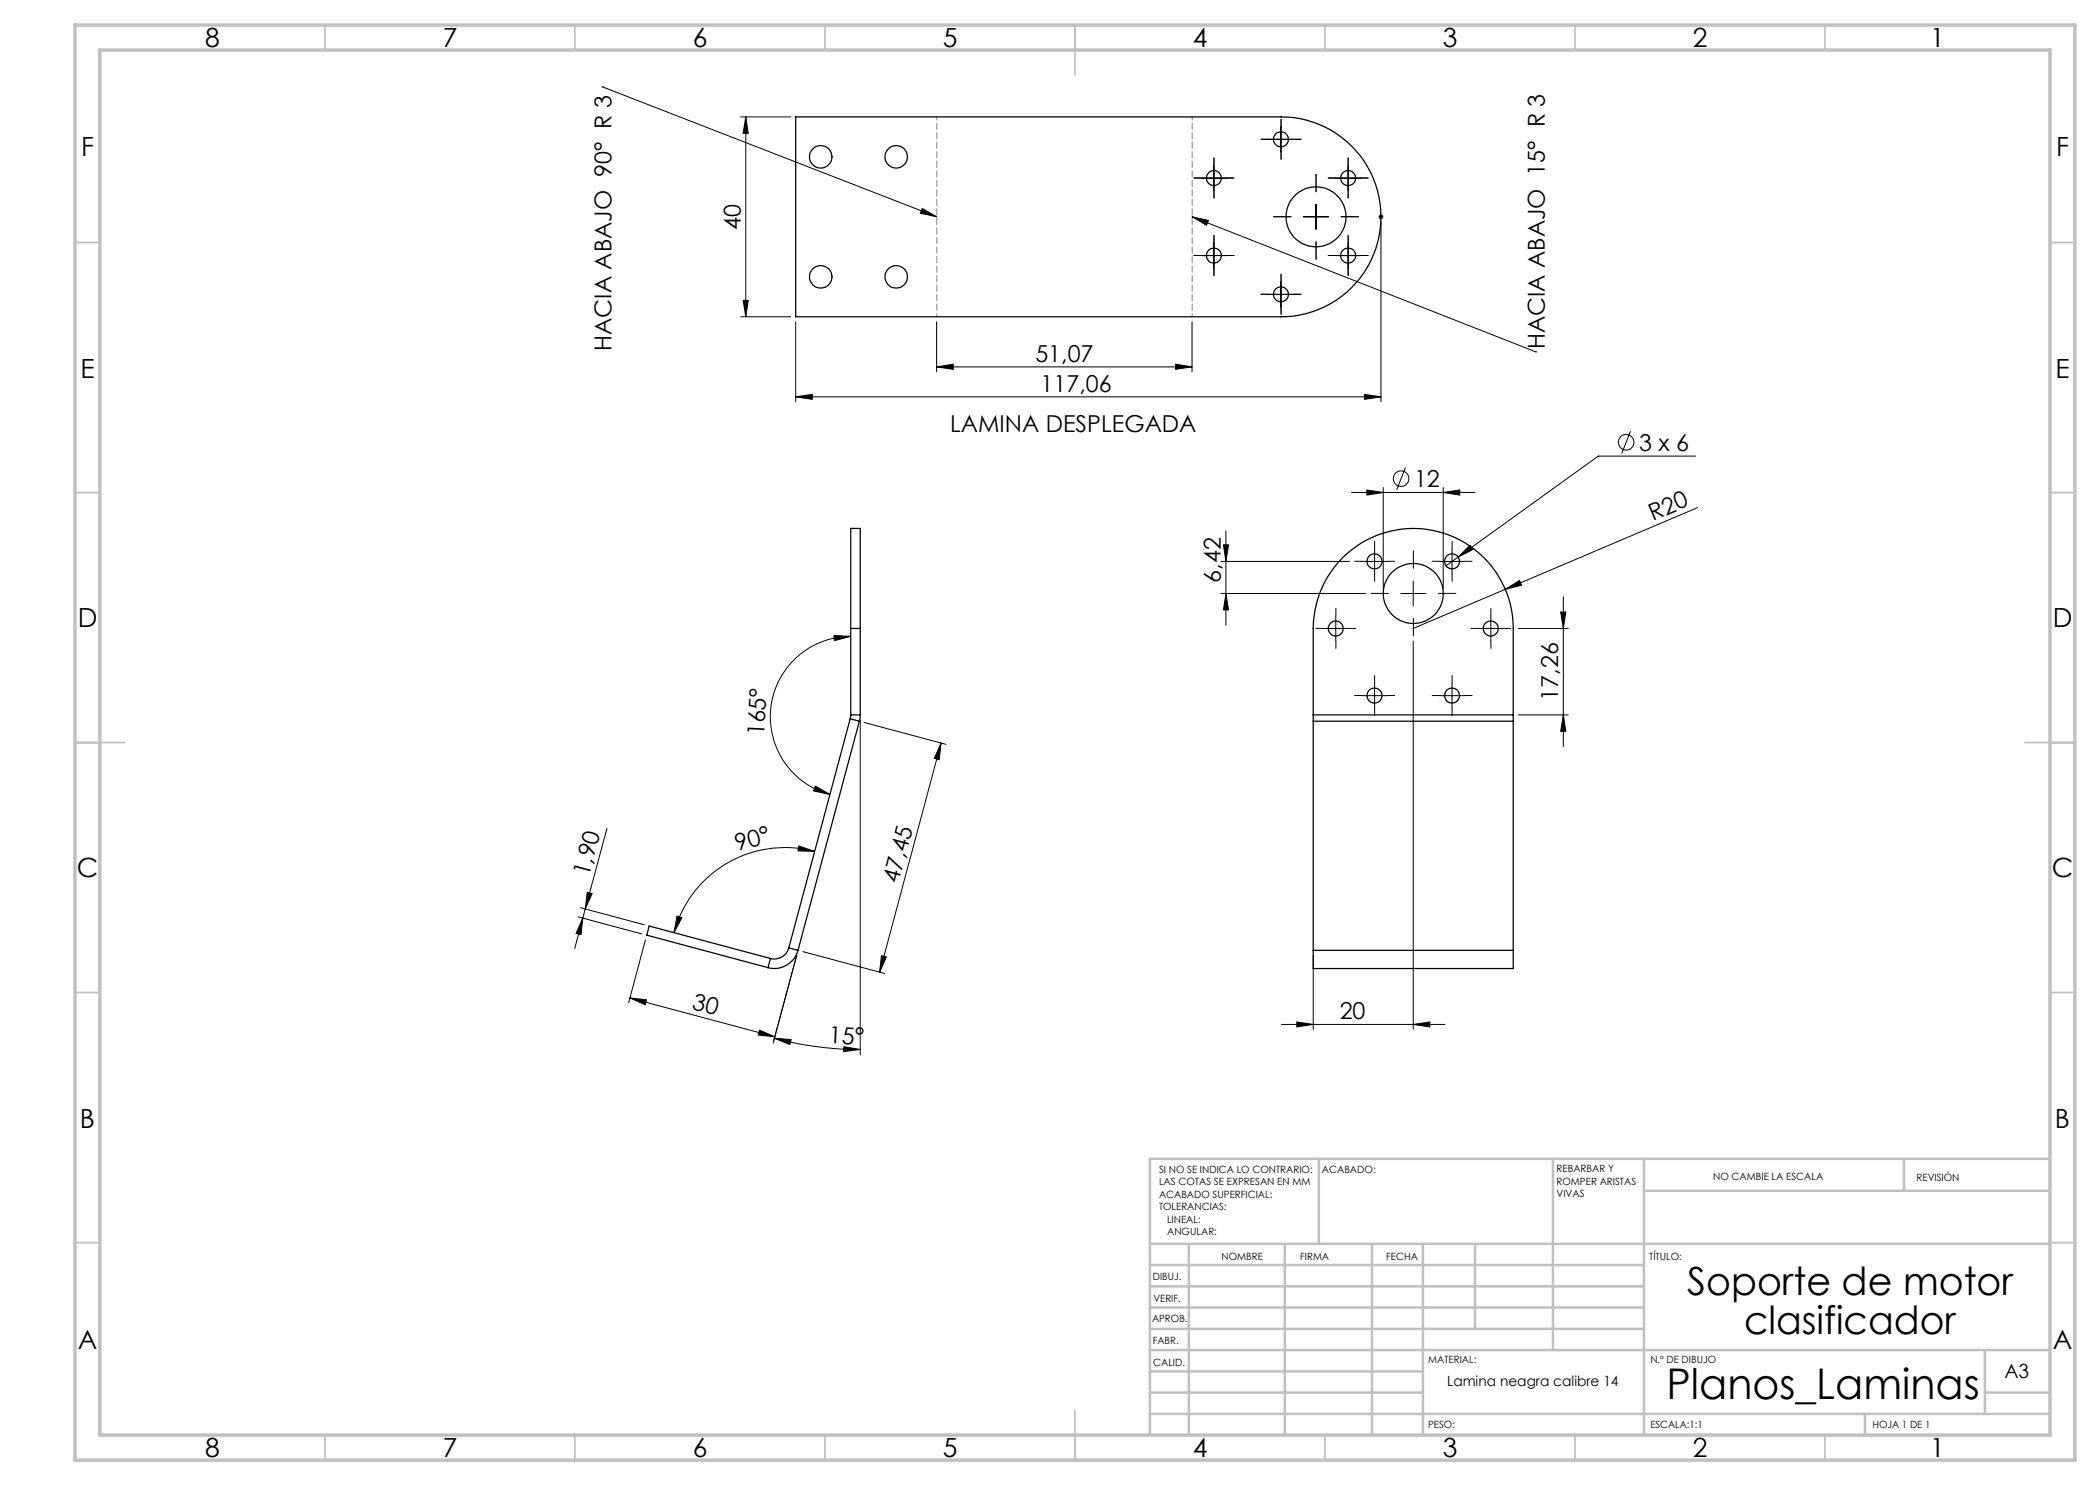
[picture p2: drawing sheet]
<svg xmlns="http://www.w3.org/2000/svg" width="420mm" height="297mm" viewBox="0 0 420 297" stroke-linecap="round" stroke-linejoin="round" font-family="sans-serif">
<g fill="none" stroke="#000" stroke-width=".2">
<path d="M120.4 17.4h.1M120.4 17.4l66.9 26M148.1 23.4h10.1M149.2 23.4l.4 3.3h-1zM149.2 23.4v40M240.3 35.6h5M242.8 33.1v5M253.7 27.9h5M256.2 25.4v5M267.1 35.6h5M269.6 33.1v5M184.4 41.7l2.9 1.7-3.2-.8z"/>
<path d="M238.4 43.4l68.8 27M238.4 43.4l3.3 .7-.4 .9zM240.3 51.1h5M242.8 48.6v5M253.7 58.9h5M256.2 56.4v5M260.7 43.4h5M263.2 40.9v5M267.1 51.1h5M269.6 48.6v5M275.7 43.4h1M275.8 43l.7 .7"/>
<path d="M276.2 42.9v1M276.2 44.4v36M276.5 43l-.7 .7M148.1 63.4h10.1M148.6 60.1h1l-.4 3.3zM159.1 79.4l3.4-.5v1zM159.1 64.4v16M159.1 79.4h117.1M187.3 73.4l3.3-.6v1.1zM187.3 64.4v10M187.3 73.4h51.1M235.1 72.8l3.3 .6-3.3 .5z"/>
<path d="M238.4 64.4v10M272.9 78.9l3.3 .5-3.3 .5zM307.2 70.4h.1M270.3 98.5h24.7M273.4 98l3.2 .5-3.2 .5zM276.6 97.5v20.2M281.1 93.5l-1.8 4.5M288.6 98.5l3.4-.5v1zM288.6 97.5v20.2M326.1 86.3l-1.8 4.4M339.1 91.2h-19.4l-28.1 20.2M244.2 112.3h25.7"/>
<path d="M244.2 118.7h29M244.7 109h1l-.5 3.3zM245.2 118.7l.5 3.3h-1zM245.2 106.2v18.9M272.4 112.3h5M274.9 109.8v5M280.1 118.7h5.1M282.6 116.2v5M287.9 112.3h5M290.4 109.8v5M291.6 111.4l2.4-2.3 .6 .8zM291.6 111.4l-2.4 1.8"/>
<path d="M301.1 117.9l2.8-1.8 .4 .9zM312.7 119.3v30M339.5 101.5l-56.9 24.2M166.8 127.1l3.3 .2-3.2 .8zM170.1 127.3a16.1 16.1 0 0 0-15.9 14 16.1 16.1 0 0 0 11.8 17.6M264.7 125.7h5M267.2 123.2v5M272.4 139.1h5M274.9 136.6v5M282.6 128.2v77.7M287.9 139.1h5M290.4 136.6v5"/>
<path d="M295.7 125.7h5M298.2 123.2v5M303.7 125.7h10M312.1 122.4h1.1l-.5 3.3zM163.1 157.2l2.9 1.7-3.3-.7zM172 144v66.9M172.8 144.5l16.4 4.4M188.2 148.6l-12.3 45.8M188.2 148.6l-.3 3.3-1-.2zM303.7 143h10M312.7 143l.5 3.3h-1.1zM117.4 178.5l1 .2-1.3 3.1z"/>
<path d="M121.4 165.7l-4.3 16.1M159.8 169.2l3.1 1.1-3.3-.1zM162.9 170.3a23 23 0 0 0-28.1 16.2M115.6 183.4l12.8 3.4M116.1 181.5l12.8 3.5M116.6 183.6l-.4 3.3-1-.2zM116.6 183.6l-1.7 6.2M117.1 181.8l-.5 1.8M126 199.6l3.3 .4-.3 .9zM126 199.6l29 7.8M129.1 188l-3.4 12.6M135.4 183.2l.9 .4-1.5 2.9z"/>
<path d="M159.3 191l-4.7 17.6M160.5 190.3l16.4 4.4M176.3 191.1l1 .3-1.4 3zM262.6 191.1v14.8M151.9 206l3.1 1.4-3.4-.4zM154.9 207.6l3.3 .3-.2 1zM154.9 207.6a65.3 65.3 0 0 0 17.1 2.3M168.8 209.3l3.2 .6-3.3 .4zM256.3 204.9h32.7M259.4 204.4l3.2 .5-3.2 .5zM282.6 204.9l3.4-.5v1z"/>
<circle cx="280.2" cy="95.7" r="1.55"/>
<circle cx="325.2" cy="88.5" r="1.55"/>
</g>
<g fill="none" stroke="#000" stroke-width=".2" stroke-dasharray="15.2 1.3 1.3 1.3">
<path d="M240.3 35.6h-1.5M242.8 38.1v1.5M242.8 33.1v-1.5M245.3 35.6h1.5M253.7 27.9h-1.5M256.2 30.4v1.5M256.2 25.4v-1.5M258.7 27.9h1.5M263.2 38.4v-3.5M267.1 35.6h-1.5M269.6 38.1v1.5M269.6 33.1v-1.5"/>
<path d="M272.1 35.6h1.5M240.3 51.1h-1.5M242.8 53.6v1.5M242.8 48.6v-1.5M245.3 51.1h1.5M253.7 58.9h-1.5M256.2 56.4v-1.5M258.2 43.4h-3.5M258.7 58.9h1.5M263.2 48.4v3.5M267.1 51.1h-1.5M268.2 43.4h3.5"/>
<path d="M269.6 53.6v1.5M269.6 48.6v-1.5M272.1 51.1h1.5M256.2 61.4v1.5M272.4 112.3h-1.5M274.9 109.8v-1.5M274.9 114.8v1.5M277.4 112.3h1.5M277.7 118.7h-3.5M282.7 113.7v-3.5M287.7 118.7h3.5M287.9 112.3h-1.5"/>
<path d="M290.4 109.8v-1.5M290.4 114.8v1.5M292.9 112.3h1.5M264.7 125.7h-1.5M267.2 123.2v-1.5M267.2 128.2v1.5M269.7 125.7h1.5M272.4 139.1h-1.5M274.9 136.6v-1.5M277.4 139.1h1.5M282.7 123.7v3.5M287.9 139.1h-1.5"/>
<path d="M290.4 136.6v-1.5M292.9 139.1h1.5M295.7 125.7h-1.5M298.2 123.2v-1.5M298.2 128.2v1.5M300.7 125.7h1.5M274.9 141.6v1.5M290.4 141.6v1.5"/>
</g>
<path d="M187.4 63.4v-40M238.4 63.4v-40" fill="none" stroke="#808080" stroke-width=".2" stroke-dasharray="1.3 .6" stroke-dashoffset=".6"/>
<g fill="none" stroke="#c0c0c0" stroke-width=".35">
<path d="M65 5v5M115 5v5M165 5v5M215 5v10M265 5v5M315 5v5M365 5v5M15 48.5h5M410 48.5h5M15 98.5h5M410 98.5h5M15 148.5h10"/>
<path d="M405 148.5h10M15 198.5h5M410 198.5h5M15 248.5h5M410 248.5h5M65 287v5M115 287v5M165 287v5M215 282v10M265 287v5M315 287v5M365 287v5"/>
</g>
<g fill="none" stroke="#c0c0c0" stroke-width=".5">
<path d="M263.8 231.8v17M310.6 231.8v38.2M328.8 231.8v55.2M328.8 238.2h81.2M380.8 231.8v6.4M410 231.8h-180v55.2M230 248.8h180M230 257.3h98.8M230 253h98.8M237.8 248.8v38.2M257 248.8v38.2M274.4 248.8v38.2"/>
<path d="M284.6 248.8v38.2M295 248.8v17M230 265.8h98.8M230 261.5h98.8M230 278.5h54.6M230 274.3h54.6M230 270h180M397 278.5h13M397 270v12.8M230 282.8h180M373 282.8v4.2"/>
</g>
<path d="M15 5h400v287h-400zM20 10h390v277h-390z" fill="none" stroke="#c0c0c0" stroke-width=".7"/>
<g fill="#000">
<path d="M301.1 117.9l2.8-1.8 .4 .9z"/>
<path d="M149.2 23.4l.4 3.3h-1zM148.6 60.1h1l-.4 3.3z"/>
<path d="M184.4 41.7l2.9 1.7-3.2-.8zM238.4 43.4l3.3 .7-.4 .9z"/>
<path d="M187.3 73.4l3.3-.6v1.1zM235.1 72.8l3.3 .6-3.3 .5z"/>
<path d="M272.9 78.9l3.3 .5-3.3 .5zM159.1 79.4l3.4-.5v1z"/>
<path d="M291.6 111.4l3-1.5-.6-.8zM273.4 98l3.2 .5-3.2 .5zM288.6 98.5l3.4-.5v1z"/>
<path d="M166.8 127.1l3.3 .2-3.2 .8zM163.1 157.2l2.9 1.7-3.3-.7z"/>
<path d="M312.7 143l.5 3.3h-1.1zM312.1 122.4h1.1l-.5 3.3zM245.2 118.7l.5 3.3h-1zM244.7 109h1l-.5 3.3z"/>
<path d="M159.8 169.2l3.1 1.1-3.3-.1zM135.4 183.2l.9 .4-1.5 2.9z"/>
<path d="M116.6 183.6l-.4 3.3-1-.2zM117.4 178.5l1 .2-1.3 3.1z"/>
<path d="M176.3 191.1l1 .3-1.4 3zM188.2 148.6l-.3 3.3-1-.2z"/>
<path d="M154.9 207.6l3.3 .3-.2 1zM168.8 209.3l3.2 .6-3.3 .4z"/>
<path d="M151.9 206l3.1 1.4-3.4-.4zM126 199.6l3.3 .4-.3 .9z"/>
<path d="M282.6 204.9l3.4-.5v1zM259.4 204.4l3.2 .5-3.2 .5z"/>
</g>
<g fill="none" stroke="#000" stroke-width=".25">
<path d="M159.1 23.4h97.1a20 20 0 0 1 20 20 20 20 0 0 1-20 20h-97.1zM170.1 125.7v-20h1.9v20M170.1 125.7h1.9M170.1 125.7v17.3M172 125.7v17.3M170 143.8l1.9 .4M170 143.8l-12.2 45.8M170.1 143l-.1 .8M170.1 143h1.9M171.9 144.2l-12.3 45.9M172 143l-.1 1.2M262.6 143v1.2"/>
<path d="M262.6 143v-17.3a20 20 0 0 1 20-20 20 20 0 0 1 20 20v17.3M262.6 143h40M262.6 144.2h40M262.6 144.2v45.9M302.6 143v1.2M302.6 144.2v45.9M154.1 191.7l-24.3-6.5-.4 1.8 24.2 6.5M154.1 191.7l-.5 1.8M157.8 189.6a2.98 2.98 0 0 1-3.7 2.1M157.8 189.6l1.8 .5M159.6 190.1a4.9 4.9 0 0 1-6 3.4M262.6 190.1v3.6h40v-3.6"/>
<path d="M262.6 190.1h40"/>
<circle cx="164.1" cy="31.4" r="2.26"/>
<circle cx="179.2" cy="31.4" r="2.26"/>
<circle cx="242.8" cy="35.6" r="1.51"/>
<circle cx="256.2" cy="27.9" r="1.5"/>
<circle cx="269.6" cy="35.6" r="1.51"/>
<circle cx="164.1" cy="55.4" r="2.26"/>
<circle cx="179.2" cy="55.4" r="2.26"/>
<circle cx="242.8" cy="51.1" r="1.5"/>
<circle cx="256.2" cy="58.9" r="1.51"/>
<circle cx="263.2" cy="43.4" r="6"/>
<circle cx="269.6" cy="51.1" r="1.5"/>
<circle cx="274.9" cy="112.3" r="1.5"/>
<circle cx="282.6" cy="118.7" r="6"/>
<circle cx="290.4" cy="112.3" r="1.51"/>
<circle cx="267.1" cy="125.7" r="1.5"/>
<circle cx="274.9" cy="139.1" r="1.5"/>
<circle cx="290.4" cy="139.1" r="1.51"/>
<circle cx="298.2" cy="125.7" r="1.5"/>
</g>
<text font-size="8.5" x="333.3" y="279.7">Planos_Laminas</text>
<g font-size="7.8">
<text x="337.4" y="259.1">Soporte de motor</text>
<text x="348.8" y="266.8">clasificador</text>
</g>
<g font-size="5.3">
<text x="41" y="9.5">8</text>
<text x="88.5" y="9.5">7</text>
<text x="138.5" y="9.5">6</text>
<text x="188.5" y="9.5">5</text>
<text x="238.5" y="9.5">4</text>
<text x="288.5" y="9.5">3</text>
<text x="338.5" y="9.5">2</text>
<text x="386" y="9.5">1</text>
<text x="16.2" y="31.2">F</text>
<text x="411.2" y="31.2">F</text>
<text x="16.1" y="75.5">E</text>
<text x="411.1" y="75.5">E</text>
<text x="15.5" y="125.5">D</text>
<text x="410.5" y="125.5">D</text>
<text x="15.4" y="175.5">C</text>
<text x="410.4" y="175.5">C</text>
<text x="16" y="225.5">B</text>
<text x="411" y="225.5">B</text>
<text x="15.5" y="269.7">A</text>
<text x="410.5" y="269.7">A</text>
<text x="41" y="291.5">8</text>
<text x="88.5" y="291.5">7</text>
<text x="138.5" y="291.5">6</text>
<text x="188.5" y="291.5">5</text>
<text x="238.5" y="291.5">4</text>
<text x="288.5" y="291.5">3</text>
<text x="338.5" y="291.5">2</text>
<text x="386" y="291.5">1</text>
</g>
<g font-size="4.7">
<text x="148.1" y="45.9" transform="rotate(-90 148.1 45.9)">40</text>
<text x="122.3" y="70.1" transform="rotate(-90 122.3 70.1)">HACIA ABAJO 90° R 3</text>
<text x="309" y="69.8" transform="rotate(-90 309 69.8)">HACIA ABAJO 15° R 3</text>
<text x="207.1" y="72.3">51,07</text>
<text x="208.1" y="78.3">117,06</text>
<text x="190" y="86.5">LAMINA DESPLEGADA</text>
<text x="327.8" y="90.2">3 x 6</text>
<text x="282.8" y="97.4">12</text>
<text x="330.6" y="104.2" transform="rotate(-23 330.6 104.2)">R20</text>
<text x="244.2" y="116.5" transform="rotate(-90 244.2 116.5)">6,42</text>
<text x="311.7" y="140.1" transform="rotate(-90 311.7 140.1)">17,26</text>
<text x="152.8" y="147.3" transform="rotate(-87 152.8 147.3)">165°</text>
<text x="147.5" y="170.2" transform="rotate(-15 147.5 170.2)">90°</text>
<text x="117.7" y="175.4" transform="rotate(-75 117.7 175.4)">1,90</text>
<text x="179.6" y="176.9" transform="rotate(-75 179.6 176.9)">47,45</text>
<text x="138.3" y="201.8" transform="rotate(15 138.3 201.8)">30</text>
<text x="267.9" y="203.9">20</text>
<text x="165.7" y="208.7" transform="rotate(2 165.7 208.7)">15°</text>
</g>
<text font-size="3.9" x="400.9" y="275.5">A3</text>
<text font-size="2.8" x="289.4" y="277.2">Lamina neagra calibre 14</text>
<g font-size="2">
<text x="231.8" y="234.6">SI NO SE INDICA LO CONTRARIO:</text>
<text x="231.8" y="237.1">LAS COTAS SE EXPRESAN EN MM</text>
<text x="231.8" y="239.6">ACABADO SUPERFICIAL:</text>
<text x="264.4" y="234.6">ACABADO:</text>
<text x="311.3" y="234.5">REBARBAR Y</text>
<text x="311.3" y="237">ROMPER ARISTAS</text>
<text x="311.3" y="239.5">VIVAS</text>
<text x="342.6" y="236">NO CAMBIE LA ESCALA</text>
<text x="383.3" y="236.2">REVISIÓN</text>
<text x="231.8" y="242.1">TOLERANCIAS:</text>
<text x="233.4" y="244.6">LINEAL:</text>
<text x="233.4" y="247.1">ANGULAR:</text>
<text x="244.3" y="252">NOMBRE</text>
<text x="260" y="251.9">FIRMA</text>
<text x="277.2" y="251.9">FECHA</text>
<text x="329.9" y="251.9">TÍTULO:</text>
<text x="230.6" y="256.1">DIBUJ.</text>
<text x="230.7" y="260.3">VERIF.</text>
<text x="230.4" y="264.4">APROB.</text>
<text x="230.5" y="268.8">FABR.</text>
<text x="230.7" y="273.1">CALID.</text>
<text x="285.6" y="272.5">MATERIAL:</text>
<text x="330.1" y="272.5">N.º DE DIBUJO</text>
<text x="285.6" y="285.5">PESO:</text>
<text x="330.1" y="285.6">ESCALA:1:1</text>
<text x="374.5" y="285.6">HOJA 1 DE 1</text>
</g>
</svg>
